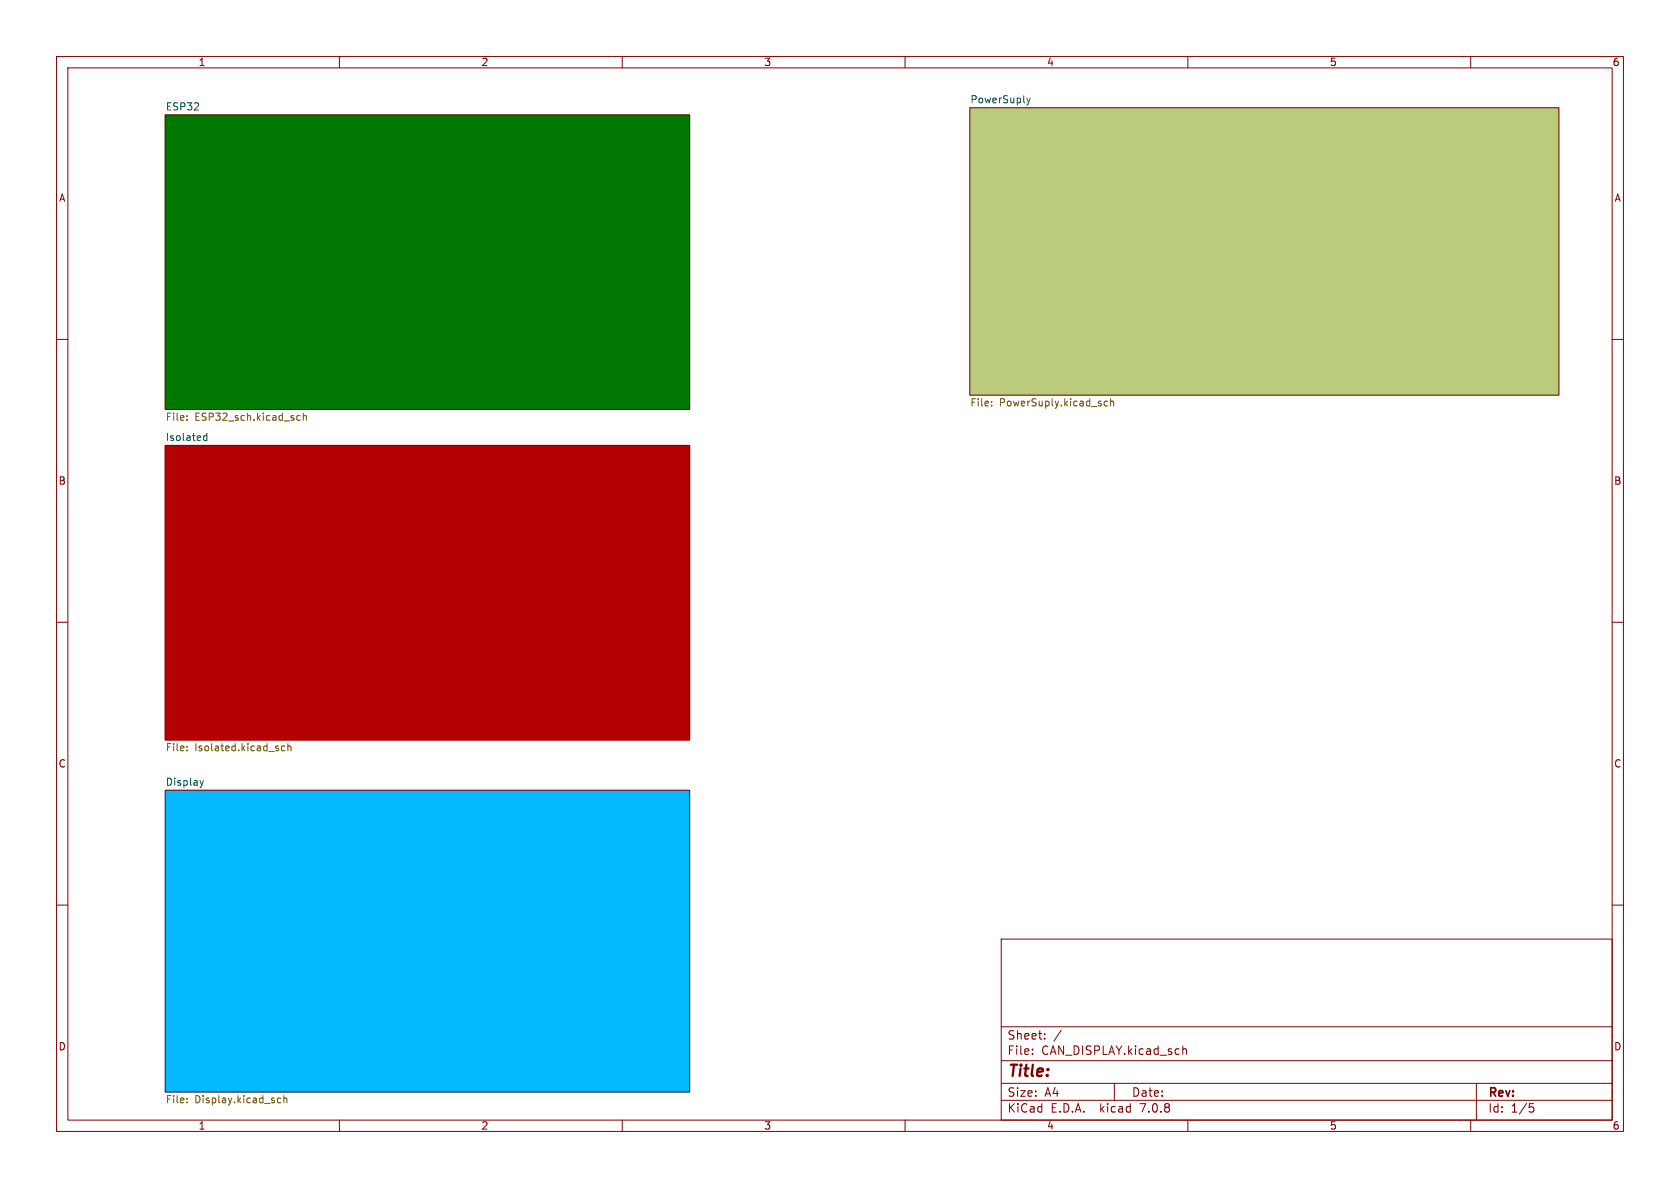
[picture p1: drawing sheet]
<svg xmlns="http://www.w3.org/2000/svg" width="297mm" height="210mm" viewBox="0 0 297 210" stroke-linecap="round" stroke-linejoin="round" font-family="sans-serif">
<g fill="none" stroke="#840000" stroke-width=".18">
<path d="M10 10h277v190h-277zM12 12h273v186h-273zM60 10v2M110 10v2M160 10v2M171.4 19.1h104.2v50.8h-104.2zM210 10v2M260 10v2M29.2 20.3h92.7v52.1h-92.7zM10 60h2M285 60h2M29.2 78.7h92.7v52.1h-92.7z"/>
<path d="M10 110h2M285 110h2M29.2 139.7h92.7v53.3h-92.7zM10 160h2M285 160h2M177 166h108v32h-108zM60 198v2M110 198v2M160 198v2M177 194.5h108M177 191.5h108M177 187.5h108"/>
<path d="M177 181.5h108M182.5 186.3v.1M182.5 185.5v.1M184.7 183.6v.1M184.7 182.8v.1M187.6 182.1l-1.3 2M197 191.5v3M209.1 184.9v1.5M209.1 185.5l.2-.1 .4 .1v.9M210 198v2M260 198v2M261 191.5v6.5"/>
<path d="M270.4 195.1h.7M270.5 195.7h.4l.3 .3-.2 .5-.5 .1"/>
</g>
<path d="M29.2 78.7h92.7v52.1h-92.7z" fill="#b40001" stroke="#b40001" stroke-width=".18"/>
<path d="M171.4 19.1h104.2v50.8h-104.2z" fill="#bbcb7c" stroke="#bbcb7c" stroke-width=".18"/>
<path d="M29.2 20.3h92.7v52.1h-92.7z" fill="#007800" stroke="#007800" stroke-width=".18"/>
<path d="M29.2 139.7h92.7v53.3h-92.7z" fill="#04b9ff" stroke="#04b9ff" stroke-width=".18"/>
<path d="M181.5 17.3l.3 .9M181.8 18.2l-.3 .4M182.1 17.3l-.3 .9M36.6 76.6v1.3M36.6 77.1l-.4-.1-.2 .3 .1 .5h.5M35.4 138l.3 .8M35.7 138.8l-.2 .3M36 138l-.3 .8" fill="none" stroke="#006464" stroke-width=".18"/>
<g fill="none" stroke="#725600" stroke-width=".18">
<path d="M33.1 73.5v.1M33.1 74.2v.1M52.5 74.2l.2 .1 .4-.1M53.1 73.5h-.4l-.2 .1M53.6 73.6l.2-.1h.3l.1 .8M53.6 73v1.3M175.3 71.6v.2M175.3 71v.1M195.8 71l-.4-.1-.2 .3 .1 .5h.5M196.3 71l.2-.1 .3 .1 .1 .8M196.3 70.5v1.3M33.1 132.6v.1"/>
<path d="M33.1 131.9v.2M50.4 131.9h-.4l-.2 .2 .1 .6h.5M50.9 132l.2-.1h.3v.8M50.9 131.4v1.3M33.1 194.2v.1M33.1 194.8v.1M49.1 194.8l.2 .1h.3M49.6 194.2l-.3-.1-.2 .1M50.2 194.2l.2-.1 .3 .1v.7M50.2 193.7v1.2"/>
</g>
<text font-size="2.8" fill="#840000" x="178" y="190.9">Title:</text>
<g font-size="2.1" fill="#840000">
<text x="178" y="184">Sheet:</text>
<text x="178" y="186.7">File:</text>
<text x="184.1" y="186.7">CAN_DISPLAY.kicad_sch</text>
<text x="178" y="196.9">KiCad</text>
<text x="178" y="194.1">Size:</text>
<text x="184.7" y="194.1">A4</text>
<text x="185.7" y="196.9">E.D.A.</text>
<text x="194.6" y="196.9">kicad</text>
<text x="200" y="194.1">Date:</text>
<text x="201.8" y="196.9">7.0.8</text>
<text x="263" y="194.3">Rev:</text>
<text x="263" y="196.9">Id:</text>
<text x="267.1" y="196.9">1/5</text>
</g>
<g font-size="1.8" fill="#840000">
<text x="35" y="11.9">1</text>
<text x="85" y="11.9">2</text>
<text x="135" y="11.9">3</text>
<text x="185" y="11.9">4</text>
<text x="235" y="11.9">5</text>
<text x="285" y="11.9">6</text>
<text x="10.3" y="35.9">A</text>
<text x="285.3" y="35.9">A</text>
<text x="10.3" y="85.9">B</text>
<text x="285.3" y="85.9">B</text>
<text x="10.3" y="135.9">C</text>
<text x="285.3" y="135.9">C</text>
<text x="10.3" y="185.9">D</text>
<text x="285.3" y="185.9">D</text>
<text x="35" y="199.9">1</text>
<text x="85" y="199.9">2</text>
<text x="135" y="199.9">3</text>
<text x="185" y="199.9">4</text>
<text x="235" y="199.9">5</text>
<text x="285" y="199.9">6</text>
</g>
<g font-size="1.8" fill="#006464">
<text x="29.2" y="19.6">ESP32</text>
<text x="171.4" y="18.3">PowerSuply</text>
<text x="29.2" y="78">Isolated</text>
<text x="29.2" y="139">Display</text>
</g>
<g font-size="1.8" fill="#725600">
<text x="29.2" y="74.7">File:</text>
<text x="34.4" y="74.7">ESP32_sch.kicad_sch</text>
<text x="171.4" y="72.2">File:</text>
<text x="176.7" y="72.2">PowerSuply.kicad_sch</text>
<text x="29.2" y="133.1">File:</text>
<text x="34.4" y="133.1">Isolated.kicad_sch</text>
<text x="29.2" y="195.4">File:</text>
<text x="34.4" y="195.4">Display.kicad_sch</text>
</g>
</svg>
